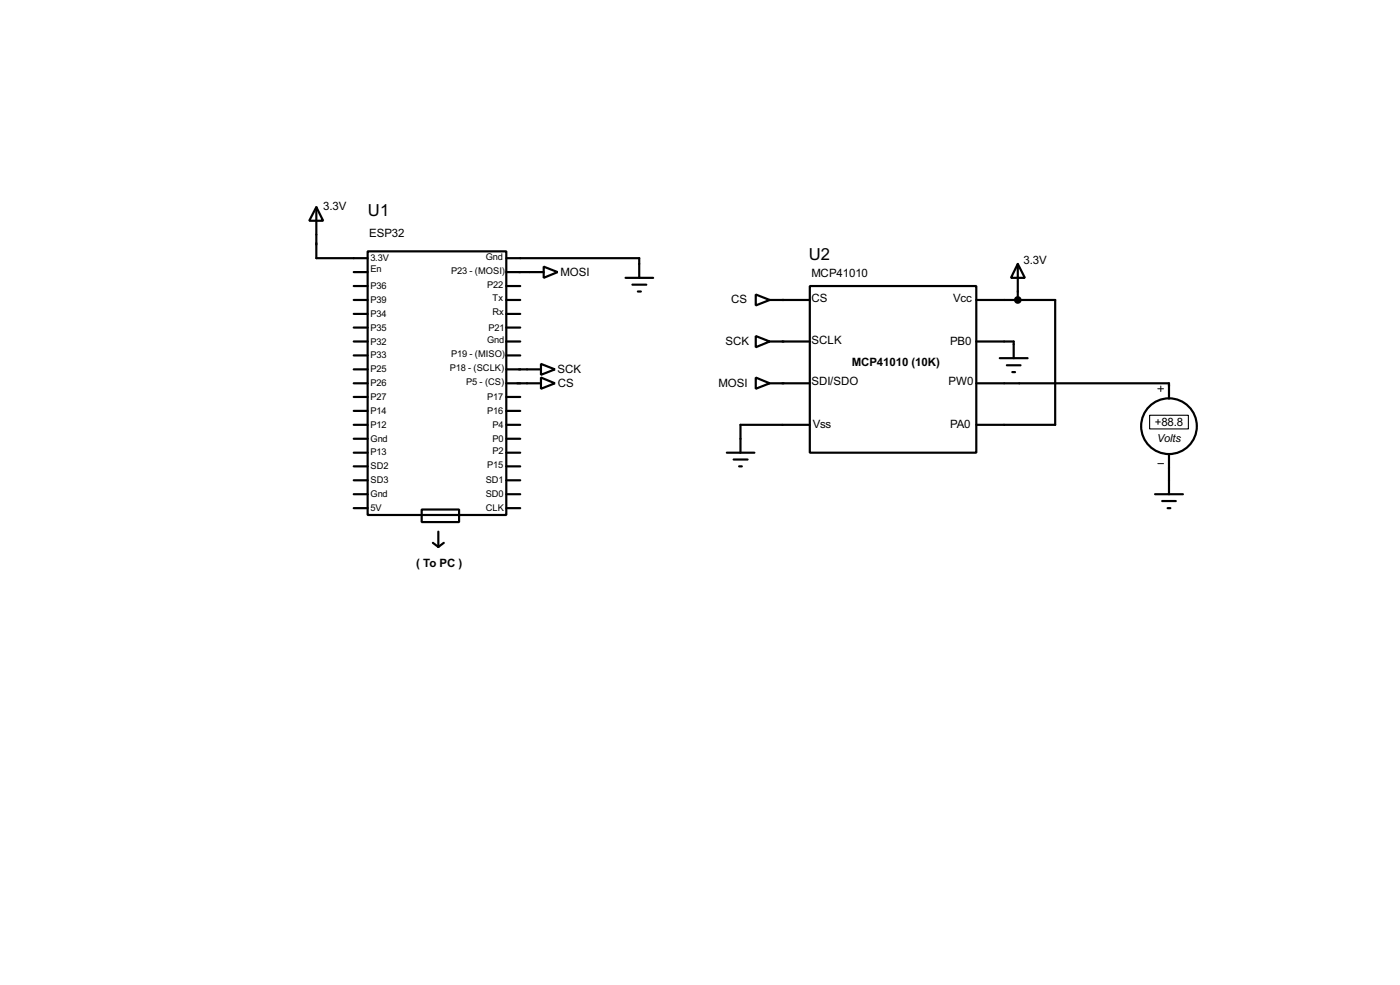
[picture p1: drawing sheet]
<svg xmlns="http://www.w3.org/2000/svg" width="256mm" height="180mm" viewBox="0 0 256 180" stroke-linecap="round" stroke-linejoin="round" font-family="sans-serif">
<g fill="none" stroke="#000" stroke-width=".4">
<path d="M58 37.9l1.2 2.5h-2.5zM58 37.9v9.4h9.4M64.8 60h2.6M64.8 57.5h2.6M64.8 54.9h2.6M64.8 52.4h2.6M64.8 49.8h2.6M67.4 46h25.4v48.3h-25.4zM92.8 60h2.5M92.8 57.5h2.5M92.8 54.9h2.5M92.8 52.4h2.5"/>
<path d="M92.8 49.8h6.8M92.8 47.3h24.3v3.6M99.6 48.8l2.6 1-2.6 1.1zM114.6 50.9h5.1M115.9 52.1h2.5M116.9 53.4h.5M138.5 53.9l2.5 1-2.5 1zM141 54.9h2.6M143.3 54.9h5.1zM148.4 52.4h30.5v30.5h-30.5zM178.9 54.9h5.1zM186.5 48.3l1.3 2.6h-2.6z"/>
<path d="M186.5 48.3v6.6h-2.5M187 54.9h6.3v22.9h-9.3M64.8 77.8h2.6M64.8 75.2h2.6M64.8 72.7h2.6M64.8 70.2h2.6M64.8 67.6h2.6M64.8 65.1h2.6M64.8 62.5h2.6M92.8 77.8h2.5M92.8 75.2h2.5M92.8 72.7h2.5"/>
<path d="M92.8 70.2h6.3M92.8 67.6h6.3M92.8 65.1h2.5M92.8 62.5h2.5M99.1 69.1l2.6 1.1-2.6 1zM99.1 66.6l2.6 1-2.6 1zM138.5 61.5l2.5 1-2.5 1.1zM138.5 69.1l2.5 1.1-2.5 1zM141 70.2h2.6M141 62.5h2.6M143.3 62.5h5.1zM143.3 70.2h5.1z"/>
<path d="M143.3 77.8h5.1zM143.3 77.8h-7.6v5.1M178.9 62.5h5.1zM178.9 70.2h5.1zM178.9 77.8h5.1zM183.2 65.6h5.1M184 70.2h30.2v2.8M184 62.5h1.7v3.1M184.5 66.9h2.5M185.5 68.1h.5M64.8 93h2.6M64.8 90.5h2.6"/>
<path d="M64.8 87.9h2.6M64.8 85.4h2.6M64.8 82.9h2.6M64.8 80.3h2.6M77.3 93.3h6.8v2.3h-6.8zM79.3 99.4l1 .7M80.3 97.3v2.8M81.3 99.4l-1 .7M92.8 93h2.5M92.8 90.5h2.5M92.8 87.9h2.5M92.8 85.4h2.5"/>
<path d="M92.8 82.9h2.5M92.8 80.3h2.5M133.2 82.9h5M134.4 84.1h2.6M135.4 85.4h.5M211.6 90.5h5.1M212.9 91.7h2.5M213.9 93h.5M214.2 83.1v7.4"/>
<circle cx="214.1" cy="78" r="5.1"/>
</g>
<circle cx="186.4" cy="54.9" r=".5" fill="#000" stroke="#000" stroke-width=".4"/>
<path d="M212.1 71.2h1.1M212.7 70.7v1M212.1 84.9h1.1" fill="none" stroke="#000" stroke-width=".18"/>
<path d="M210.6 76h7.1v2.5h-7.1z" fill="none" stroke="#000" stroke-width=".2"/>
<g font-size="3.4">
<text x="67.4" y="39.6">U1</text>
<text x="148.2" y="47.5">U2</text>
</g>
<g font-size="2.4">
<text x="59.2" y="38.5">3.3V</text>
<text x="67.6" y="43.4">ESP32</text>
<text x="102.7" y="50.4">MOSI</text>
<text x="148.6" y="50.7">MCP41010</text>
<text x="187.5" y="48.4">3.3V</text>
<text x="133.9" y="55.5">CS</text>
<text x="148.6" y="55.3">CS</text>
<text x="174.6" y="55.3">Vcc</text>
<text x="132.9" y="63.1">SCK</text>
<text x="148.6" y="62.9">SCLK</text>
<text x="174" y="63.1">PB0</text>
<text x="102.1" y="68.2">SCK</text>
<text x="102.2" y="70.8">CS</text>
<text x="131.6" y="70.8">MOSI</text>
<text x="148.6" y="70.5">SDI/SDO</text>
<text x="156" y="67">MCP41010 (10K)</text>
<text x="173.8" y="70.5">PW0</text>
<text x="211.6" y="78">+88.8</text>
<text x="148.9" y="78.4">Vss</text>
<text x="174" y="78.4">PA0</text>
<text x="76.3" y="103.8">( To PC )</text>
</g>
<text font-size="2.3" x="212" y="81">Volts</text>
<g font-size="1.9">
<text x="67.9" y="47.8">3.3V</text>
<text x="89" y="47.6">Gnd</text>
<text x="67.9" y="49.9">En</text>
<text x="67.9" y="52.9">P36</text>
<text x="82.6" y="50.1">P23 - (MOSI)</text>
<text x="89.2" y="52.6">P22</text>
<text x="67.9" y="58">P34</text>
<text x="67.9" y="55.4">P39</text>
<text x="90.2" y="55.2">Tx</text>
<text x="90.2" y="57.7">Rx</text>
<text x="67.9" y="65.6">P33</text>
<text x="67.9" y="63.1">P32</text>
<text x="67.9" y="60.5">P35</text>
<text x="82.6" y="65.4">P19 - (MISO)</text>
<text x="89.2" y="62.8">Gnd</text>
<text x="89.5" y="60.5">P21</text>
<text x="67.9" y="70.7">P26</text>
<text x="67.9" y="68.1">P25</text>
<text x="82.4" y="67.9">P18 - (SCLK)</text>
<text x="85.4" y="70.4">P5 - (CS)</text>
<text x="67.9" y="75.8">P14</text>
<text x="67.9" y="73.2">P27</text>
<text x="89.2" y="73.2">P17</text>
<text x="89.2" y="75.8">P16</text>
<text x="67.9" y="83.4">P13</text>
<text x="67.9" y="80.8">Gnd</text>
<text x="67.9" y="78.3">P12</text>
<text x="90.2" y="78.3">P4</text>
<text x="90.2" y="80.8">P0</text>
<text x="90.2" y="83.1">P2</text>
<text x="67.9" y="88.5">SD3</text>
<text x="67.9" y="85.9">SD2</text>
<text x="89" y="88.5">SD1</text>
<text x="89.2" y="85.7">P15</text>
<text x="67.9" y="93.6">5V</text>
<text x="67.9" y="91">Gnd</text>
<text x="89" y="93.6">CLK</text>
<text x="89" y="91">SD0</text>
</g>
</svg>
